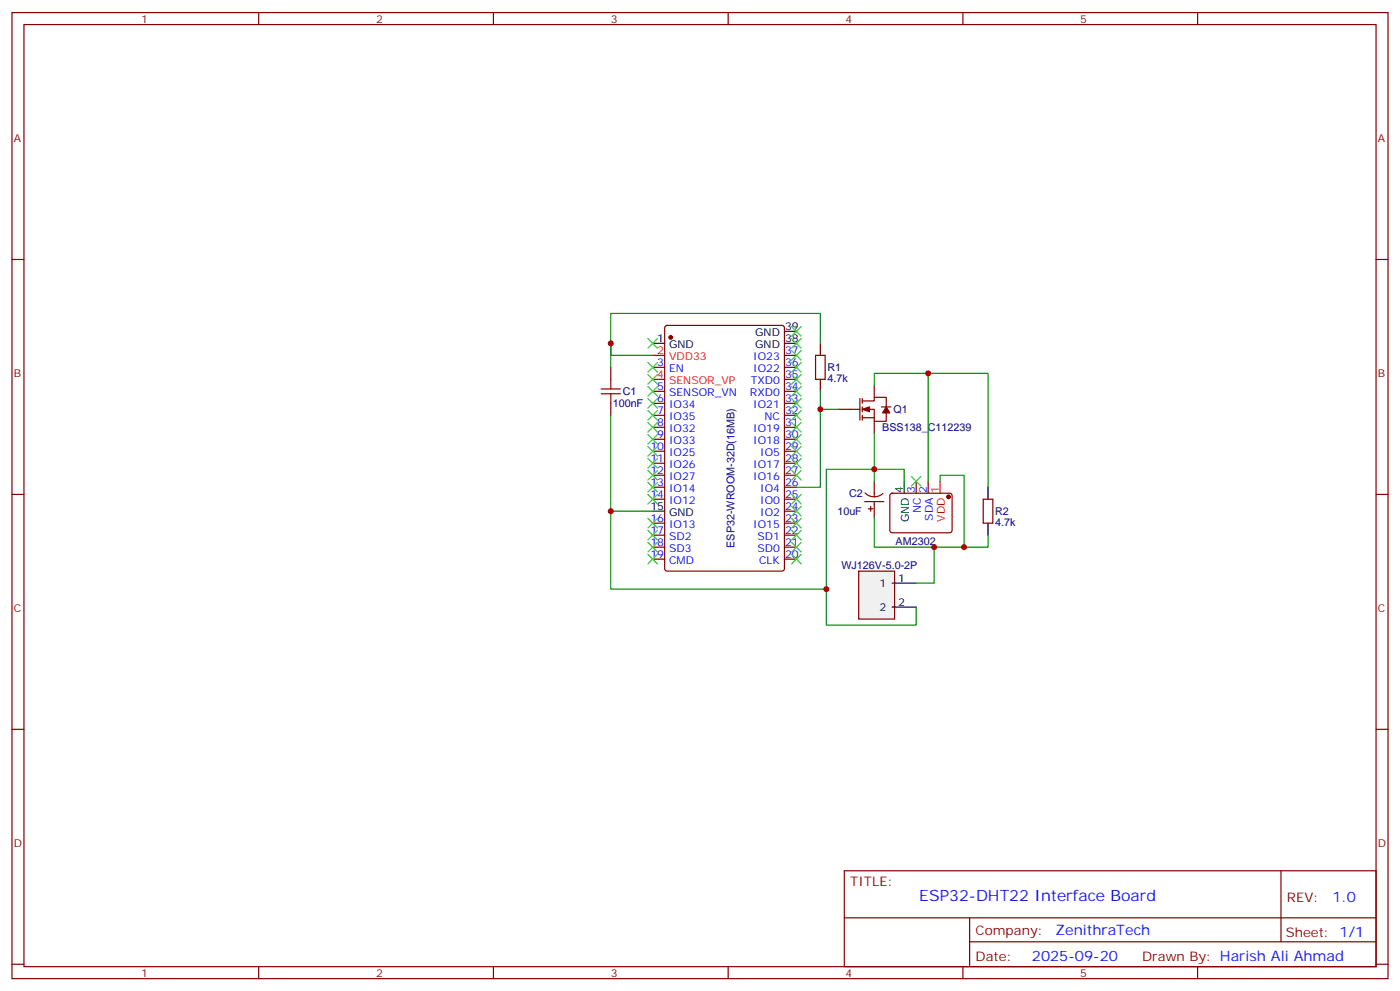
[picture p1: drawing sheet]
<svg xmlns="http://www.w3.org/2000/svg" width="412mm" height="292mm" viewBox="0 0 412 292" stroke-linecap="round" stroke-linejoin="round" font-family="sans-serif">
<g fill="none" stroke="#870000" stroke-width=".35">
<path d="M3.5 3.7h405.4v284.3h-405.4zM7.1 7.2h398.2v277.3h-398.2zM76.2 3.7v3.5M145.3 3.7v3.5M214.5 3.7v3.5M283.6 3.7v3.5M352.8 3.7v3.5M3.5 76.4h3.6M405.3 76.4h3.6M196 96l.5-.2h33.9l.6 .4 .1 71.2-.5 .6-34.1 .1-.7-.5v-71.1zM179.9 108.1v3.6M179.9 118.7v3.5"/>
<path d="M192.3 108.1h3.5M192.3 115.2h3.5M192.3 118.7h3.5M231.1 108.1h3.5M231.1 115.2h3.5M231.1 118.7h3.5M231.1 111.7h3.5M231.1 104.6h3.5M240.2 104.6h2.9v7.1h-2.9zM253.3 117.3v6.3M254 118h3.5v-1.1h3.6v2.9M254 117.3v1.4"/>
<path d="M254 119.8v1.4M257.5 113.4v3.5M259.6 119.8h2.9M192.3 122.2h3.5M192.3 125.8h3.5M192.3 129.3h3.5M192.3 132.8h3.5M192.3 136.3h3.5M192.3 139.9h3.5M231.1 122.2h3.5M231.1 125.8h3.5M231.1 129.3h3.5"/>
<path d="M231.1 132.8h3.5M231.1 136.3h3.5M231.1 139.9h3.5M246.9 120.5h6.4M254 120.5h3.5v3.5h3.6v-2.5M254 122.9h3.5M254 122.2v1.4M257.5 124v3.5M3.5 145.5h3.6M192.3 143.4h3.5M192.3 146.9h3.5M192.3 154h3.5"/>
<path d="M192.3 157.5h3.5M231.1 143.4h3.5M231.1 146.9h3.5M231.1 154h3.5M231.1 157.5h3.5M231.1 150.5h3.5M254.7 147.6h5.6M254.8 145.1a3.8 3.8 0 0 0 5.3 .2M255.8 149.8h1.4M256.5 149v1.5M257.5 141.6v4.6M257.5 147.6v4.6"/>
<path d="M289.6 146.9h2.9v7.1h-2.9zM405.3 145.5h3.6M192.3 161h3.5M192.3 164.6h3.5M231.1 161h3.5M231.1 164.6h3.5M3.5 214.7h3.6M405.3 214.7h3.6M248.7 256.3h156.6v28.2h-156.6zM377.3 256.3v20.9M248.7 270.1h156.5M285.6 277.2h119.6"/>
<path d="M285.6 270.1v14.2M3.5 283.8h3.6M76.2 284.5v3.5M145.3 284.5v3.5M214.5 284.5v3.5M283.6 284.5v3.5M352.8 284.5v3.5M405.3 283.8h3.6"/>
</g>
<g fill="#870000" stroke="#870000" stroke-width=".35">
<path d="M254 120.5l2.1-.7v1.4z"/>
<path d="M261.1 119.8l1 1.7h-2.1z"/>
<circle cx="197.6" cy="99.3" r=".53"/>
</g>
<path d="M231.1 97.5h3.5M192.3 101.1h3.5M231.1 101.1h3.5M241.7 101.1v3.5M241.7 111.7v3.5M192.3 150.5h3.5M291 143.4v3.5M291 154v3.5" fill="none" stroke="#000" stroke-width=".35"/>
<path d="M192.3 104.6h3.5M192.3 111.7h3.5" fill="none" stroke="#f00" stroke-width=".35"/>
<path d="M177.1 115.9h5.6M177.1 114.5h5.6M179.9 111.7v2.8M179.9 115.9v2.8" fill="none" stroke="#a10000" stroke-width=".35"/>
<path d="M252.9 168.1h10.6v14.1h-10.6z" fill="#f0f0f0" stroke="#870000" stroke-width=".35"/>
<path d="M266.3 141.6v3.6M262.8 171.6h7.1M262.8 178.7h7.1" fill="none" stroke="#000" stroke-width=".35"/>
<path d="M262.3 145.4l.5-.2h17.2l.5 .7-.1 10.5-.6 .4-17.3-.1-.4-.6v-10.2zM269.9 141.6v3.6M273.4 141.6v3.6" fill="none" stroke="#870000" stroke-width=".35"/>
<circle cx="279.4" cy="146.2" r=".53" fill="#870000" stroke="#870000" stroke-width=".35"/>
<path d="M276.9 141.6v3.6" fill="none" stroke="#f00" stroke-width=".35"/>
<g fill="none" stroke="#008700" stroke-width=".35">
<path d="M179.9 101.1v7M241.7 101.1v-8.8h-61.8v12.3h12.4M241.7 115.2v28.2h-7.1M257.5 113.4v-3.5h33.5v33.5M273.4 109.9v31.7M179.9 122.2v51.2h63.5M241.7 120.5h5.2M257.5 127.5v10.6h8.8v3.5M179.9 150.5h12.4M257.5 152.2v8.8h26.5M257.5 141.6v-3.5h-14.1v45.9h26.5v-5.3M276.9 141.6v-1.7h7.1v21.1h7v-3.5"/>
<path d="M275.2 161v10.6h-5.3"/>
</g>
<g fill="none" stroke="#3c3" stroke-width=".35">
<path d="M190.9 99.7l2.8 2.8M193.7 99.7l-2.8 2.8M233.2 96.1l2.8 2.9M233.2 99.7l2.8 2.8M236 96.1l-2.8 2.9M236 99.7l-2.8 2.8M190.9 110.2l2.8 2.9M190.9 106.7l2.8 2.8M190.9 113.8l2.8 2.8M190.9 117.3l2.8 2.8M193.7 110.2l-2.8 2.9M193.7 106.7l-2.8 2.8"/>
<path d="M193.7 113.8l-2.8 2.8M193.7 117.3l-2.8 2.8M233.2 103.2l2.8 2.8M233.2 106.7l2.8 2.8M233.2 110.2l2.8 2.9M233.2 113.8l2.8 2.8M233.2 117.3l2.8 2.8M236 103.2l-2.8 2.8M236 110.2l-2.8 2.9M236 113.8l-2.8 2.8M236 106.7l-2.8 2.8M236 117.3l-2.8 2.8"/>
<path d="M190.9 120.8l2.8 2.8M190.9 124.4l2.8 2.8M190.9 127.9l2.8 2.8M190.9 131.4l2.8 2.8M190.9 134.9l2.8 2.9M190.9 138.5l2.8 2.8M193.7 120.8l-2.8 2.8M193.7 124.4l-2.8 2.8M193.7 127.9l-2.8 2.8M193.7 131.4l-2.8 2.8M193.7 134.9l-2.8 2.9M193.7 138.5l-2.8 2.8"/>
<path d="M233.2 120.8l2.8 2.8M233.2 124.4l2.8 2.8M233.2 127.9l2.8 2.8M233.2 131.4l2.8 2.8M233.2 134.9l2.8 2.9M233.2 138.5l2.8 2.8M236 120.8l-2.8 2.8M236 124.4l-2.8 2.8M236 127.9l-2.8 2.8M236 131.4l-2.8 2.8M236 134.9l-2.8 2.9M236 138.5l-2.8 2.8"/>
<path d="M190.9 142l2.8 2.8M190.9 145.5l2.8 2.8M190.9 152.6l2.8 2.8M190.9 156.1l2.8 2.8M190.9 159.6l2.8 2.9M193.7 142l-2.8 2.8M193.7 145.5l-2.8 2.8M193.7 152.6l-2.8 2.8M193.7 156.1l-2.8 2.8M193.7 159.6l-2.8 2.9M233.2 145.5l2.8 2.8M233.2 149l2.8 2.9"/>
<path d="M233.2 152.6l2.8 2.8M233.2 156.1l2.8 2.8M233.2 159.6l2.8 2.9M236 145.5l-2.8 2.8M236 149l-2.8 2.9M236 152.6l-2.8 2.8M236 156.1l-2.8 2.8M236 159.6l-2.8 2.9M268.5 140.2l2.8 2.9M271.3 140.2l-2.8 2.9M190.9 163.2l2.8 2.8M193.7 163.2l-2.8 2.8"/>
<path d="M233.2 163.2l2.8 2.8M236 163.2l-2.8 2.8"/>
</g>
<g fill="#c00">
<circle cx="179.9" cy="101.1" r=".88"/>
<circle cx="241.7" cy="120.5" r=".88"/>
<circle cx="273.4" cy="109.9" r=".88"/>
<circle cx="257.5" cy="138.1" r=".88"/>
<circle cx="284" cy="161" r=".88"/>
<circle cx="275.2" cy="161" r=".88"/>
<circle cx="243.4" cy="173.4" r=".88"/>
<circle cx="179.9" cy="150.5" r=".88"/>
</g>
<text font-size="4.6" fill="#00f" x="270.8" y="265.3">ESP32-DHT22 Interface Board</text>
<g font-size="4.2" fill="#00f">
<text x="392.5" y="265.6">1.0</text>
<text x="310.9" y="275.1">ZenithraTech</text>
<text x="304" y="282.9">2025-09-20</text>
</g>
<g font-size="3.9" fill="#800">
<text x="250.5" y="260.9">TITLE:</text>
<text x="379.1" y="265.6">REV:</text>
<text x="287.4" y="275.1">Company:</text>
<text x="378.7" y="275.7">Sheet: 1/1</text>
<text x="287.4" y="282.8">Date:</text>
<text x="336.4" y="282.8">Drawn By: Harish Ali Ahmad</text>
</g>
<g font-size="3.2" fill="#800">
<text x="41.6" y="6.7">1</text>
<text x="110.8" y="6.7">2</text>
<text x="179.9" y="6.7">3</text>
<text x="249.1" y="6.7">4</text>
<text x="318.2" y="6.7">5</text>
<text x="4.1" y="41.8">A</text>
<text x="405.9" y="41.8">A</text>
<text x="4.1" y="110.9">B</text>
<text x="405.9" y="110.9">B</text>
<text x="4.1" y="180.1">C</text>
<text x="405.9" y="180.1">C</text>
<text x="4.1" y="249.2">D</text>
<text x="405.9" y="249.2">D</text>
<text x="41.6" y="287.5">1</text>
<text x="110.8" y="287.5">2</text>
<text x="179.9" y="287.5">3</text>
<text x="249.1" y="287.5">4</text>
<text x="318.2" y="287.5">5</text>
</g>
<g font-size="3.2">
<text x="193.6" y="100.7">1</text>
<text x="222.5" y="99">GND</text>
<text x="231.2" y="100.7">38</text>
<text x="231.2" y="97.2">39</text>
<text x="197.1" y="102.5">GND</text>
<text x="222.5" y="102.5">GND</text>
<text x="266" y="145" transform="rotate(-90 266 145)">4</text>
<text x="191.6" y="150.1">15</text>
<text x="197.1" y="151.9">GND</text>
<text x="267.8" y="153.8" transform="rotate(-90 267.8 153.8)">GND</text>
<text x="259" y="172.7">1</text>
<text x="264.6" y="171.3">1</text>
<text x="259" y="179.7">2</text>
<text x="264.6" y="178.3">2</text>
</g>
<g font-size="3.2" fill="#f00">
<text x="193.6" y="104.2">2</text>
<text x="197.1" y="106">VDD33</text>
<text x="193.6" y="111.3">4</text>
<text x="197.1" y="113.1">SENSOR_VP</text>
<text x="276.6" y="145" transform="rotate(-90 276.6 145)">1</text>
<text x="278.3" y="153.5" transform="rotate(-90 278.3 153.5)">VDD</text>
</g>
<g font-size="3.2" fill="#00f">
<text x="193.6" y="107.8">3</text>
<text x="221.9" y="106">IO23</text>
<text x="231.2" y="107.8">36</text>
<text x="231.2" y="104.2">37</text>
<text x="197.1" y="109.5">EN</text>
<text x="221.2" y="113.1">TXD0</text>
<text x="221.9" y="109.5">IO22</text>
<text x="231.2" y="111.3">35</text>
<text x="193.6" y="114.8">5</text>
<text x="193.6" y="118.4">6</text>
<text x="197.1" y="116.6">SENSOR_VN</text>
<text x="220.9" y="116.6">RXD0</text>
<text x="231.2" y="118.4">33</text>
<text x="231.2" y="114.8">34</text>
<text x="193.6" y="121.9">7</text>
<text x="193.6" y="125.4">8</text>
<text x="197.1" y="120.1">IO34</text>
<text x="197.1" y="123.6">IO35</text>
<text x="221.9" y="120.1">IO21</text>
<text x="225.2" y="123.6">NC</text>
<text x="231.2" y="125.4">31</text>
<text x="231.2" y="121.9">32</text>
<text x="193.6" y="128.9">9</text>
<text x="197.1" y="127.2">IO32</text>
<text x="197.1" y="130.7">IO33</text>
<text x="221.9" y="130.7">IO18</text>
<text x="221.9" y="127.2">IO19</text>
<text x="231.2" y="128.9">30</text>
<text x="191.6" y="132.5">10</text>
<text x="191.6" y="136">11</text>
<text x="197.1" y="134.2">IO25</text>
<text x="197.1" y="137.8">IO26</text>
<text x="221.9" y="137.8">IO17</text>
<text x="223.9" y="134.2">IO5</text>
<text x="231.2" y="136">28</text>
<text x="231.2" y="132.5">29</text>
<text x="191.6" y="139.5">12</text>
<text x="191.6" y="143.1">13</text>
<text x="197.1" y="141.3">IO27</text>
<text x="221.9" y="141.3">IO16</text>
<text x="231.2" y="143.1">26</text>
<text x="231.2" y="139.5">27</text>
<text x="191.6" y="146.6">14</text>
<text x="197.1" y="144.8">IO14</text>
<text x="197.1" y="148.3">IO12</text>
<text x="223.9" y="148.3">IO0</text>
<text x="223.9" y="144.8">IO4</text>
<text x="231.2" y="146.6">25</text>
<text x="269.5" y="145" transform="rotate(-90 269.5 145)">3</text>
<text x="273" y="145" transform="rotate(-90 273 145)">2</text>
<text x="191.6" y="153.6">16</text>
<text x="197.1" y="155.4">IO13</text>
<text x="221.9" y="155.4">IO15</text>
<text x="223.9" y="151.9">IO2</text>
<text x="231.2" y="153.6">23</text>
<text x="231.2" y="150.1">24</text>
<text x="271.3" y="151.1" transform="rotate(-90 271.3 151.1)">NC</text>
<text x="274.8" y="153.3" transform="rotate(-90 274.8 153.3)">SDA</text>
<text x="191.6" y="157.2">17</text>
<text x="191.6" y="160.7">18</text>
<text x="197.1" y="158.9">SD2</text>
<text x="223.1" y="158.9">SD1</text>
<text x="231.2" y="160.7">21</text>
<text x="231.2" y="157.2">22</text>
<text x="191.6" y="164.2">19</text>
<text x="197.1" y="162.5">SD3</text>
<text x="197.1" y="166">CMD</text>
<text x="223.1" y="162.5">SD0</text>
<text x="223.6" y="166">CLK</text>
<text x="231.2" y="164.2">20</text>
</g>
<g font-size="3.2" fill="#000080">
<text x="243.8" y="112.6">4.7k</text>
<text x="243.8" y="109.2">R1</text>
<text x="180.5" y="119.9">100nF</text>
<text x="183.4" y="116.3">C1</text>
<text x="263.2" y="121.7">Q1</text>
<text x="259.9" y="127">BSS138_C112239</text>
<text x="250.1" y="146.4">C2</text>
<text x="246.7" y="151.6">10uF</text>
<text x="293.2" y="154.9">4.7k</text>
<text x="293.2" y="151.6">R2</text>
<text x="216.4" y="161.2" transform="rotate(-90 216.4 161.2)">ESP32-WROOM-32D(16MB)</text>
<text x="263.8" y="160.5">AM2302</text>
<text x="247.8" y="167.5">WJ126V-5.0-2P</text>
</g>
</svg>
